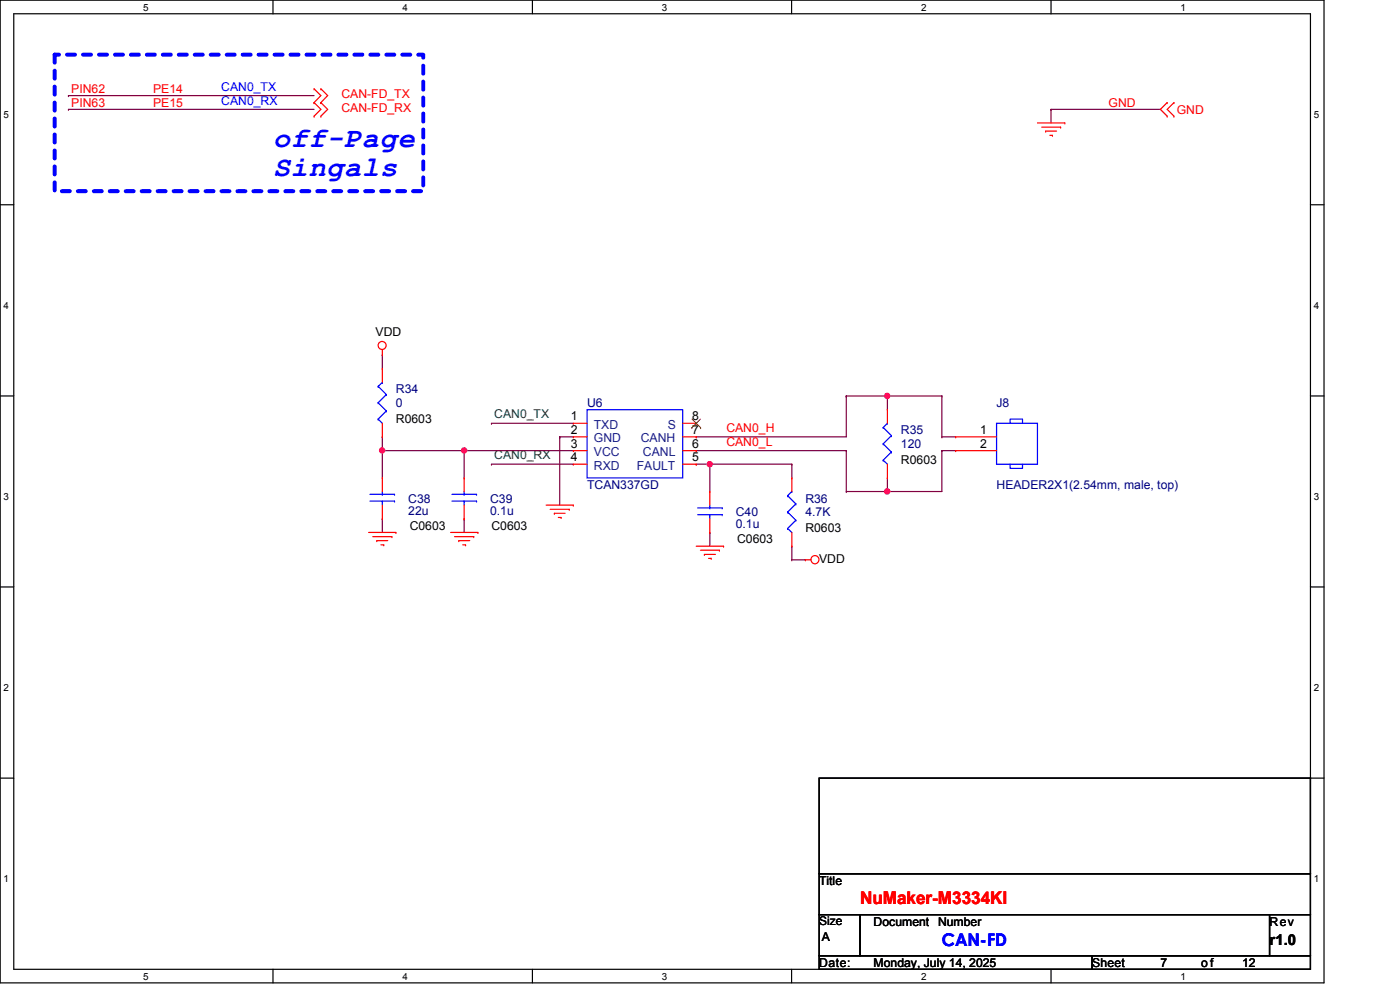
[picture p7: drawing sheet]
<svg xmlns="http://www.w3.org/2000/svg" width="297mm" height="210mm" viewBox="0 0 297 210" stroke-linecap="round" stroke-linejoin="round" font-family="sans-serif">
<path d="M0 0h280.9v208.5h-280.9zM2.9 2.9h275.1v202.7h-275.1z" fill="none" stroke="#000" stroke-width=".25"/>
<g fill="#fff">
<path d="M30.4 .3h1.1v2.4h-1.1z"/>
<path d="M30.4 205.9h1.1v2.3h-1.1z"/>
</g>
<path d="M57.9 0v2.9M57.9 205.6v2.9" fill="none" stroke="#000" stroke-width=".25"/>
<g fill="#fff">
<path d="M85.4 .3h1.1v2.4h-1.1z"/>
<path d="M85.4 205.9h1.1v2.3h-1.1z"/>
</g>
<path d="M112.9 0v2.9M112.9 205.6v2.9" fill="none" stroke="#000" stroke-width=".25"/>
<g fill="#fff">
<path d="M140.4 .3h1.2v2.4h-1.2z"/>
<path d="M140.4 205.9h1.2v2.3h-1.2z"/>
</g>
<path d="M167.9 0v2.9M167.9 205.6v2.9" fill="none" stroke="#000" stroke-width=".25"/>
<g fill="#fff">
<path d="M195.4 .3h1.2v2.4h-1.2z"/>
<path d="M195.4 205.9h1.2v2.3h-1.2z"/>
</g>
<path d="M223 0v2.9M223 205.6v2.9" fill="none" stroke="#000" stroke-width=".25"/>
<g fill="#fff">
<path d="M250.4 .3h1.2v2.4h-1.2z"/>
<path d="M250.4 205.9h1.2v2.3h-1.2z"/>
<path d="M.8 23.2h1.1v2.3h-1.1z"/>
<path d="M278.7 23.2h1.2v2.3h-1.2z"/>
<path d="M.8 63.7h1.1v2.3h-1.1z"/>
<path d="M278.7 63.7h1.2v2.3h-1.2z"/>
</g>
<path d="M0 43.4h2.9M278 43.4h2.9" fill="none" stroke="#000" stroke-width=".25"/>
<g fill="#fff">
<path d="M.8 104.2h1.1v2.4h-1.1z"/>
<path d="M278.7 104.2h1.2v2.4h-1.2z"/>
</g>
<path d="M0 84h2.9M278 84h2.9" fill="none" stroke="#000" stroke-width=".25"/>
<g fill="#fff">
<path d="M.8 144.7h1.1v2.4h-1.1z"/>
<path d="M278.7 144.7h1.2v2.4h-1.2z"/>
</g>
<path d="M0 124.5h2.9M278 124.5h2.9" fill="none" stroke="#000" stroke-width=".25"/>
<g fill="#fff">
<path d="M.8 185.3h1.1v2.3h-1.1z"/>
<path d="M278.7 185.3h1.2v2.3h-1.2z"/>
</g>
<path d="M0 165.1h2.9M278 165.1h2.9" fill="none" stroke="#000" stroke-width=".25"/>
<path d="M11.6 11.6h78.2v29h-78.2z" fill="none" stroke="#00f" stroke-width=".85" stroke-dasharray="1.7 1.7"/>
<path d="M81.1 75.3h.1M81.1 75.3v2.9M147.7 98.5h.1M147.7 98.5h2.9" fill="none" stroke="#800040" stroke-width=".25"/>
<circle cx="150.6" cy="98.5" r=".56" fill="#f0f"/>
<circle cx="150.6" cy="98.5" r=".56" fill="none" stroke="#f0f" stroke-width=".25"/>
<g fill="none" stroke="#800040" stroke-width=".25">
<path d="M81.1 92.7h.1M81.1 95.6h.1M81.1 92.7v8.7M81.1 95.6h17.4M98.5 95.6h.1M98.5 95.6v5.8M104.3 98.5h.1M104.3 89.8h.1M104.3 98.5h17.3M104.3 89.8h17.3M147.7 92.7h.1M147.7 95.6h.1"/>
<path d="M147.7 92.7h31.8M147.7 95.6h31.8M150.6 98.5h.1M150.6 98.5v5.8M150.6 98.5h17.4M168 98.5h.1M168 98.5v2.9M98.5 110.1h.1M98.5 110.1v2.8M150.6 112.9h.1M150.6 112.9v3M168 115.9h.1"/>
<path d="M168 118.7h.1M168 115.9v2.8M168 118.7h2.9M179.5 104.3h.1M179.5 104.3h8.8"/>
</g>
<circle cx="81.1" cy="95.5" r=".56" fill="#f0f"/>
<circle cx="81.1" cy="95.5" r=".56" fill="none" stroke="#f0f" stroke-width=".25"/>
<path d="M98.5 95.6h.1M98.5 95.6h23.1M118.7 92.7h.1M118.7 92.7v14.4M118.7 92.7h2.9M81.1 110.1h.1M81.1 110.1v2.8" fill="none" stroke="#800040" stroke-width=".25"/>
<circle cx="98.5" cy="95.5" r=".56" fill="#f0f"/>
<circle cx="98.5" cy="95.5" r=".56" fill="none" stroke="#f0f" stroke-width=".25"/>
<path d="M179.5 84h.1M179.5 84h8.8M188.3 84h.1M188.3 84v2.9M199.8 92.7h.1M199.8 95.6h.1M199.8 84h.1M199.8 92.7h2.9M199.8 95.6h2.9M199.8 84v8.7M199.8 95.6v8.7h-11.5M188.3 104.3h.1" fill="none" stroke="#800040" stroke-width=".25"/>
<circle cx="188.2" cy="84" r=".56" fill="#f0f"/>
<circle cx="188.2" cy="84" r=".56" fill="none" stroke="#f0f" stroke-width=".25"/>
<path d="M188.3 84h.1M188.3 84h11.5M188.3 101.4h.1M188.3 101.4v2.9" fill="none" stroke="#800040" stroke-width=".25"/>
<circle cx="188.2" cy="104.2" r=".56" fill="#f0f"/>
<circle cx="188.2" cy="104.2" r=".56" fill="none" stroke="#f0f" stroke-width=".25"/>
<path d="M14.5 23.2h.1M14.5 20.3h.1M14.5 23.2h52.1M14.5 20.3h52.1M223 23.2h.1M223 23.2h23.2M223 23.2v2.9M179.5 84h.1M179.5 95.6h.1M179.5 84v8.7M179.5 95.6v8.7" fill="none" stroke="#800040" stroke-width=".25"/>
<g fill="none" stroke="#f00" stroke-width=".25">
<path d="M66.6 18.8h.1M66.6 18.8l1.5 1.5-1.5 1.5M68.1 18.8h.1M68.1 18.8l1.4 1.5-1.4 1.5M66.6 21.8h.1M66.6 24.6h.1M66.6 21.8l1.5 1.4-1.5 1.4M68.1 21.8h.1M68.1 24.6h.1M68.1 21.8l1.4 1.4-1.4 1.4M220.1 26.1h5.8M221 27h4"/>
<path d="M221.8 27.8h.1M221.8 27.8h2.4M222.7 28.7h.6M223.3 28.7h.1M225 27h.1M225.9 26.1h.1M247.6 21.8h.1M247.6 24.6h.1M247.6 21.8l-1.4 1.4 1.4 1.4M249 24.6h.1M249 21.8h.1M249 21.8l-1.4 1.4 1.4 1.4"/>
<path d="M81.1 75.3h.1M81.1 78.2h.1M81.1 74.2v1.1M81.1 78.2v2.9M81.1 92.7h.1M81.1 89.8v2.9M121.6 89.8h.1M121.6 92.7h.1M121.6 95.6h.1M121.6 98.5h.1M121.6 92.7h2.9M121.6 95.6h2.9"/>
<path d="M121.6 89.8h2.9M121.6 98.5h2.9M144.8 92.7h2.9M144.8 95.6h2.9M144.8 89.8h2.9M144.8 98.5h2.9M147.7 98.5h.1M147.7 95.6h.1M147.7 92.7h.1M147.7 89.8h.1M188.3 86.9h.1M188.3 86.9v2.9"/>
<path d="M188.3 98.5v2.9M202.7 92.7h.1M202.7 95.6h.1M202.7 92.7h8.7M202.7 95.6h8.7M78.2 112.9h5.8M79.1 113.8h4M79.9 114.7h.1M79.9 114.7h2.4M80.8 115.6h.6M81.1 101.4h.1M81.1 110.1h.1"/>
<path d="M81.1 101.4v2.9M81.1 107.1v3M81.4 115.6h.1M83.1 113.8h.1M84 112.9h.1M95.6 112.9h5.8M96.4 113.8h4.1M97.3 114.7h.1M97.3 114.7h2.4M98.2 115.6h.6M98.5 101.4h.1M98.5 110.1h.1"/>
<path d="M98.5 101.4v2.9M98.5 107.1v3M98.8 115.6h.1M100.5 113.8h.1M101.4 112.9h.1M115.9 107.1h5.7M116.7 108h4.1M117.6 108.9h.1M117.6 108.9h2.3M118.4 109.8h.6M119 109.8h.1M120.8 108h.1"/>
<path d="M121.6 107.1h.1M147.7 115.9h5.8M148.6 116.7h4M149.4 117.6h.1M149.4 117.6h2.4M150.3 118.4h.6M150.6 104.3h.1M150.6 112.9h.1M150.6 104.3v2.8M150.6 110.1v2.8M150.9 118.4h.1M152.6 116.7h.1"/>
<path d="M153.5 115.9h.1M168 115.9h.1M168 101.4h.1M168 101.4v2.9M168 112.9v3M170.9 118.7h.1M170.9 118.7h1.1M188.3 101.4h.1"/>
<circle cx="81.1" cy="73.3" r=".85"/>
<circle cx="172.9" cy="118.7" r=".86"/>
</g>
<path d="M173.8 165.1h104.2v20.2h-104.2zM173.8 185.3h104.2v8.7h-104.2zM173.8 194h8.7v8.7h-8.7zM182.5 194h86.8v8.7h-86.8zM269.3 194h8.7v8.7h-8.7zM173.8 202.7h57.9v2.9h-57.9zM231.7 202.7h46.3v2.9h-46.3z" fill="none" stroke="#000" stroke-width=".25"/>
<g fill="none" stroke="#00f" stroke-width=".25">
<path d="M80.2 88.9h.1M80.2 85.4h.1M80.2 82h.1M80.2 88.9l.9 .9M80.2 85.4l1.8 1.8M80.2 82l1.8 1.7M81.1 81.1h.1M81.1 81.1l-.9 .9M82 87.2h.1M82 83.7h.1M82 87.2l-1.8 1.7M82 83.7l-1.8 1.7"/>
<path d="M124.5 86.9h20.3v14.5h-20.3zM187.4 97.6h.1M187.4 94.1h.1M187.4 90.7h.1M187.4 97.6l.9 .9M187.4 94.1l1.7 1.8M187.4 90.7l1.7 1.7M188.3 89.8h.1M188.3 89.8l-.9 .9M189.1 95.9h.1M189.1 92.4h.1M189.1 95.9l-1.7 1.7"/>
<path d="M189.1 92.4l-1.7 1.7M211.4 89.8h8.7v8.7h-8.7zM214.3 89.8v-.9h2.6v.9M214.3 98.5v.9h2.6v-.9M78.5 106.3h5.2M78.5 104.9h5.2M81.1 104.9h.1M81.1 106.3h.1M81.1 104.3v.6M81.1 106.3v.8M83.7 106.3h.1M83.7 104.9h.1"/>
<path d="M95.9 106.3h5.2M95.9 104.9h5.2M98.5 104.9h.1M98.5 106.3h.1M98.5 104.3v.6M98.5 106.3v.8M101.1 106.3h.1M101.1 104.9h.1M148 109.2h5.2M148 107.7h5.2M150.6 107.7h.1M150.6 109.2h.1"/>
<path d="M150.6 107.1v.6M150.6 109.2v.9M153.2 109.2h.1M153.2 107.7h.1M167.1 112.1h.1M167.1 108.6h.1M167.1 105.2h.1M167.1 112.1l.9 .8M167.1 108.6l1.7 1.8M167.1 105.2l1.7 1.7M168 104.3h.1M168 104.3l-.9 .9"/>
<path d="M168.8 110.4h.1M168.8 106.9h.1M168.8 110.4l-1.7 1.7M168.8 106.9l-1.7 1.7"/>
</g>
<path d="M146.8 90.7h.1M146.8 88.9l1.8 1.8M148.6 88.9l-1.8 1.8M148.6 90.7h.1" fill="none" stroke="#804000" stroke-width=".21"/>
<circle cx="150.6" cy="98.5" r=".56" fill="#f0f"/>
<circle cx="150.6" cy="98.5" r=".56" fill="none" stroke="#f0f" stroke-width=".25"/>
<circle cx="81.1" cy="95.5" r=".56" fill="#f0f"/>
<circle cx="81.1" cy="95.5" r=".56" fill="none" stroke="#f0f" stroke-width=".25"/>
<circle cx="98.5" cy="95.5" r=".56" fill="#f0f"/>
<circle cx="98.5" cy="95.5" r=".56" fill="none" stroke="#f0f" stroke-width=".25"/>
<circle cx="188.2" cy="84" r=".56" fill="#f0f"/>
<circle cx="188.2" cy="84" r=".56" fill="none" stroke="#f0f" stroke-width=".25"/>
<circle cx="188.2" cy="104.2" r=".56" fill="#f0f"/>
<circle cx="188.2" cy="104.2" r=".56" fill="none" stroke="#f0f" stroke-width=".25"/>
<g font-size="6.1" fill="#00f">
<text x="58" y="31.2">off-Page</text>
<text x="58" y="37.3">Singals</text>
</g>
<text font-size="3.7" fill="#f00" x="182.5" y="191.7">NuMaker-M3334KI</text>
<text font-size="3.7" fill="#00f" x="199.8" y="200.6">CAN-FD</text>
<text font-size="3.2" x="269.3" y="200.4">r1.0</text>
<g font-size="2.6" fill="#f00">
<text x="15.1" y="22.6">PIN63</text>
<text x="15.1" y="19.7">PIN62</text>
<text x="32.5" y="22.6">PE15</text>
<text x="32.5" y="19.7">PE14</text>
<text x="72.4" y="20.9">CAN-FD_TX</text>
<text x="72.4" y="23.8">CAN-FD_RX</text>
<text x="235.2" y="22.6">GND</text>
<text x="249.6" y="24.1">GND</text>
<text x="154.1" y="91.7">CAN0_H</text>
<text x="154.1" y="94.6">CAN0_L</text>
</g>
<g font-size="2.6" fill="#00f">
<text x="46.9" y="22.2">CAN0_RX</text>
<text x="46.9" y="19.3">CAN0_TX</text>
</g>
<g font-size="2.6">
<text x="79.7" y="71.3">VDD</text>
<text x="84" y="89.8">R0603</text>
<text x="121.1" y="89.2">1</text>
<text x="146.9" y="89.2">8</text>
<text x="121.1" y="92">2</text>
<text x="121.1" y="95">3</text>
<text x="146.9" y="95">6</text>
<text x="146.9" y="92">7</text>
<text x="207.9" y="92">1</text>
<text x="207.9" y="95">2</text>
<text x="121.1" y="97.8">4</text>
<text x="146.9" y="97.8">5</text>
<text x="191.1" y="98.5">R0603</text>
<text x="86.9" y="112.4">C0603</text>
<text x="104.3" y="112.4">C0603</text>
<text x="170.9" y="112.9">R0603</text>
<text x="156.4" y="115.3">C0603</text>
<text x="173.8" y="119.3">VDD</text>
<text x="173.8" y="187.7">Title</text>
<text x="185.3" y="196.3">Document</text>
<text x="199" y="196.3">Number</text>
<text x="269.3" y="196.3">Rev</text>
<text x="174.3" y="199.6">A</text>
<text x="173.8" y="205.1">Date:</text>
<text x="185.3" y="205.1">Monday, July 14, 2025</text>
<text x="231.7" y="205.1">Sheet</text>
<text x="246.2" y="205.1">7</text>
<text x="254.8" y="205.1">of</text>
<text x="263.5" y="205.1">12</text>
</g>
<g font-size="2.6" fill="#000080">
<text x="84" y="83.4">R34</text>
<text x="84" y="86.3">0</text>
<text x="124.5" y="86.3">U6</text>
<text x="211.4" y="86.3">J8</text>
<text x="191.1" y="92.1">R35</text>
<text x="191.1" y="95">120</text>
<text x="86.6" y="106.6">C38</text>
<text x="104" y="106.6">C39</text>
<text x="124.5" y="103.7">TCAN337GD</text>
<text x="170.9" y="106.6">R36</text>
<text x="211.4" y="103.7">HEADER2X1(2.54mm, male, top)</text>
<text x="86.6" y="109.2">22u</text>
<text x="104" y="109.2">0.1u</text>
<text x="156.1" y="109.5">C40</text>
<text x="156.1" y="112.1">0.1u</text>
<text x="170.9" y="109.5">4.7K</text>
</g>
<g font-size="2.6" fill="#008000">
<text x="104.9" y="88.8">CAN0_TX</text>
<text x="104.9" y="97.5">CAN0_RX</text>
</g>
<g font-size="2.6" fill="#004080">
<text x="126" y="91">TXD</text>
<text x="126" y="93.9">GND</text>
<text x="135.9" y="93.9">CANH</text>
<text x="141.6" y="91">S</text>
<text x="126" y="96.8">VCC</text>
<text x="126" y="99.7">RXD</text>
<text x="135.1" y="99.7">FAULT</text>
<text x="136.4" y="96.8">CANL</text>
</g>
<text font-size="2.5" x="173.8" y="196.3">Size</text>
<g font-size="2.1">
<text x="30.4" y="2.2">5</text>
<text x="85.4" y="2.2">4</text>
<text x="140.4" y="2.2">3</text>
<text x="195.4" y="2.2">2</text>
<text x="250.4" y="2.2">1</text>
<text x=".8" y="25.1">5</text>
<text x="278.7" y="25.1">5</text>
<text x=".8" y="65.6">4</text>
<text x="278.7" y="65.6">4</text>
<text x=".8" y="106.1">3</text>
<text x="278.7" y="106.1">3</text>
<text x=".8" y="146.6">2</text>
<text x="278.7" y="146.6">2</text>
<text x=".8" y="187.2">1</text>
<text x="278.7" y="187.2">1</text>
<text x="30.4" y="207.8">5</text>
<text x="85.4" y="207.8">4</text>
<text x="140.4" y="207.8">3</text>
<text x="195.4" y="207.8">2</text>
<text x="250.4" y="207.8">1</text>
</g>
</svg>
